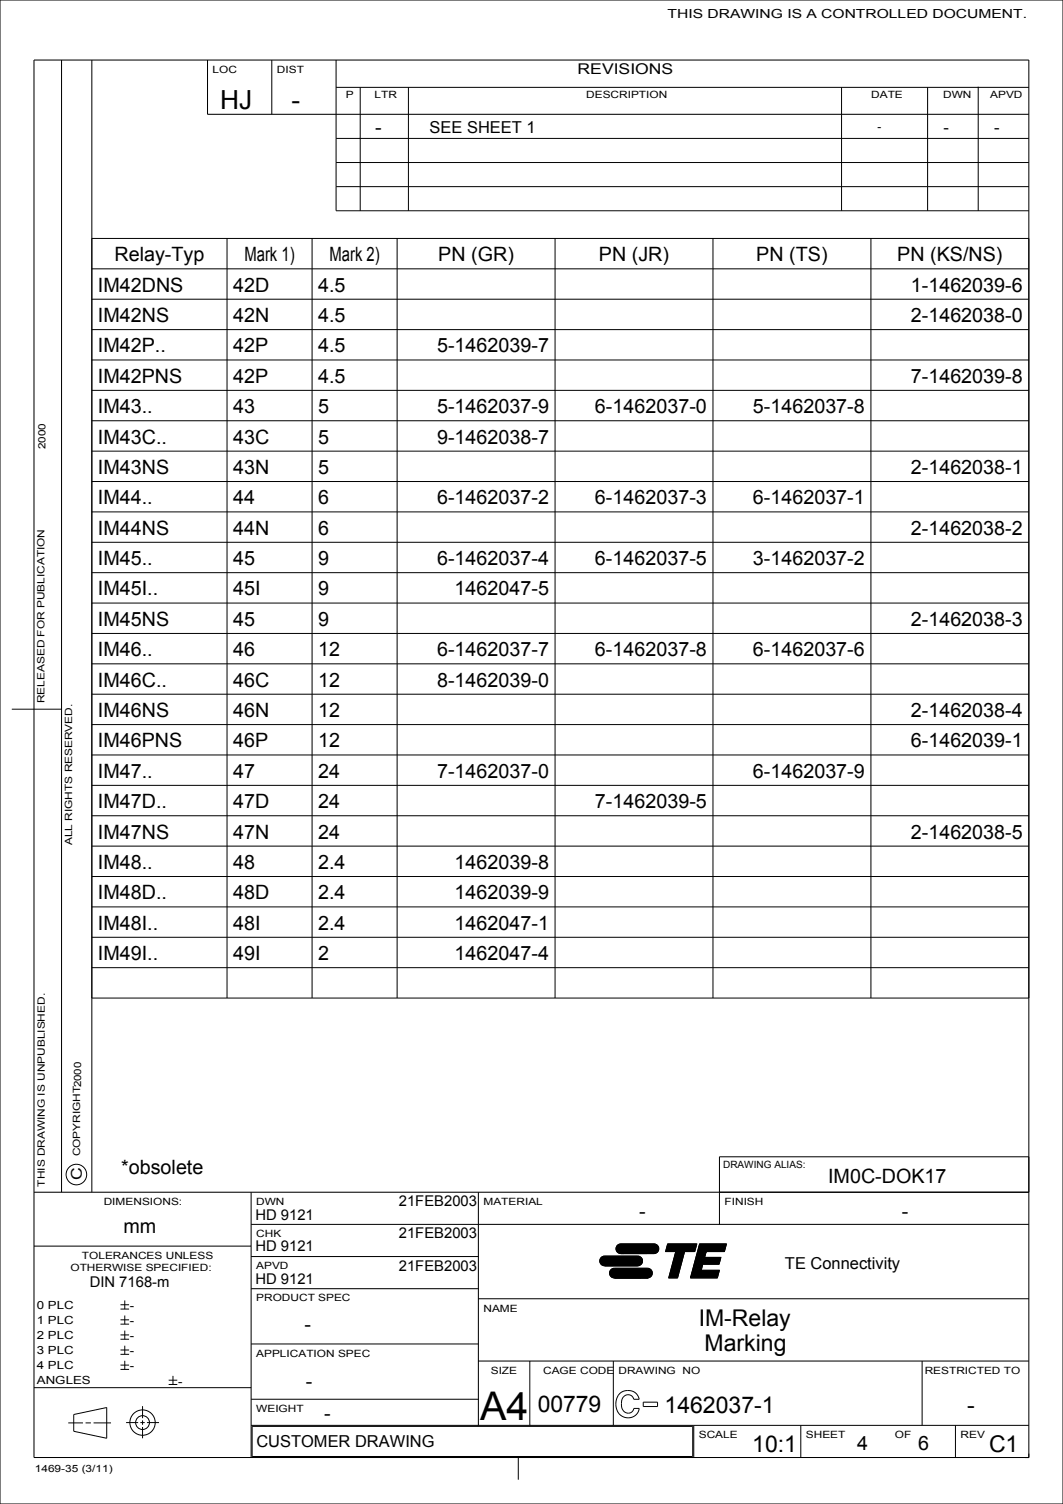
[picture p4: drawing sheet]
<svg xmlns="http://www.w3.org/2000/svg" width="210mm" height="297mm" viewBox="0 0 210 297" stroke-linecap="round" stroke-linejoin="round" font-family="sans-serif">
<g fill="none" stroke="#000" stroke-width=".2">
<path d="M0 0h210v297h-210zM6.7 11.9h196.6v275.9h-196.6zM12.2 11.9v223.5M18.1 11.9v223.5M41 11.9v10.7h162.3M53.7 11.9v10.7M66.4 11.9v29.7h136.9M66.4 17.3h136.9M71.2 17.3v24.3M80.7 17.3v24.3M166.3 17.3v24.3M183.3 17.3v24.3"/>
<path d="M193.3 17.1v24.5M66.4 27.3h136.9M66.4 32.1h136.9M66.4 36.9h136.9M12.2 140h-9.9M6.7 235.4h196.6M49.6 235.4v52.4M94.5 235.4v46.1M142.1 235.4v6.4M6.7 246.1h42.9M23.8 257.7h1.7M23.8 258.5h1.7"/>
<path d="M24.6 256.8l.1 1.7M24.6 259.8l.1 1.7M49.6 248.1h44.9M49.6 254.5h44.9M49.6 241.8h153.7M94.5 256.5h108.8M118.8 248.3l.6-.3h6.6a.95 .95 0 0 1 .9 .9 .95 .95 0 0 1-.8 1l-6.7 .1a.95 .95 0 0 1-.8-.6 .95 .95 0 0 1 .2-1.1zM119.4 250l6.7-.1zM120.7 250.7l.7-.2h6.5a.95 .95 0 0 1 1 .8 .95 .95 0 0 1-.9 1l-6.6 .1a.95 .95 0 0 1-.9-.6 .95 .95 0 0 1 .2-1.1zM121.4 252.4l6.6-.1zM122 245.9l.6-.3h6.6a.95 .95 0 0 1 .9 .9 .95 .95 0 0 1-.8 1h-6.7a.95 .95 0 0 1-.8-.5 .95 .95 0 0 1 .2-1.1zM122.6 247.5h6.7z"/>
<path d="M126.1 249.9l-6.7 .1a.95 .95 0 0 1-.9-1 .95 .95 0 0 1 .9-1h6.6a.95 .95 0 0 1 .9 1 .95 .95 0 0 1-.9 1M128 252.4h-6.6a.95 .95 0 0 1-1-1 .95 .95 0 0 1 1-.9h6.5a.95 .95 0 0 1 1 .9 .95 .95 0 0 1-1 1M129.3 247.5h-6.7a.95 .95 0 0 1-.9-.9 .95 .95 0 0 1 .9-1h6.6a.95 .95 0 0 1 .9 1 .95 .95 0 0 1-.9 .9M131.9 245.6h5.8l-.4 1.5h-2.1l-1.4 5.3h-1.7l1.4-5.3h-2zM138.2 245.6h5.3l-.4 1.5h-3.6l-3.1 5.3zM138.2 245.6h5.3l-.4 1.5h-3.6l-.3 1.2h3.2l-.3 1.3h-3.3l-.3 1.3h3.6l-.4 1.5h-5.3zM138.8 249.6l-.3 1.3h3.6l-.4 1.5h-5.3zM139.5 247.1l-.3 1.2h3.2l-.3 1.3h-3.3l-2.4 2.8zM6.7 274h42.9M23.8 269.6h1.7M23.8 266.6h1.7M23.8 263.6h1.7"/>
<path d="M23.8 260.6h1.7M23.8 270.4h1.7M23.8 267.4h1.7M23.8 264.5h1.7M23.8 261.5h1.7M24.6 262.8l.1 1.7M24.6 265.7l.1 1.7M24.6 268.7l.1 1.7M28.2 277.7v2.4M33.3 272.5h1.7M33.3 273.4h1.7M34.2 271.7v1.7"/>
<path d="M49.6 276.3h44.9M49.6 265.4h44.9M94.5 268.8h108.8M104.7 268.8v12.7M121.2 268.8v12.7M122.4 275.2l.9-.5 1.1-.1 .9 .3 .6 .6 .4 .8h-1.1l-.4-.7-.8-.2-.8 .5-.4 .8 .1 1.4 .3 .5 .5 .4 .5 .1 .4-.2 .4-.3 .2-.5h1.1l-.3 .9-.7 .6-.8 .3h-.9l-.8-.3-.6-.6-.4-.9-.1-1.1 .2-1zM127.1 276.9h2.8v.9h-2.8zM24.9 280.9h2.4M27.7 280.9h.9M28.2 280.5v.9M28.2 281.8v2.2M29 280.9h2.4"/>
<path d="M49.6 281.5h153.7M49.8 281.7h87.1v5.9h-87.1zM102.4 287.8v4.4M137.1 281.5v6.3M158.2 281.5v6.3M188.8 281.5v6.3"/>
<circle cx="15.1" cy="231.9" r="2.03"/>
<circle cx="28.2" cy="280.9" r="2.51"/>
<circle cx="28.2" cy="280.9" r="1.37"/>
</g>
<path d="M118.8 248.3l.6-.3h6.6a.95 .95 0 0 1 .9 .9 .95 .95 0 0 1-.8 1l-6.7 .1a.95 .95 0 0 1-.8-.6 .95 .95 0 0 1 .2-1.1zM120.7 250.7l.7-.2h6.5a.95 .95 0 0 1 1 .8 .95 .95 0 0 1-.9 1l-6.6 .1a.95 .95 0 0 1-.9-.6 .95 .95 0 0 1 .2-1.1zM122 245.9l.6-.3h6.6a.95 .95 0 0 1 .9 .9 .95 .95 0 0 1-.8 1h-6.7a.95 .95 0 0 1-.8-.5 .95 .95 0 0 1 .2-1.1zM131.9 245.6h5.8l-.4 1.5h-2.1l-1.4 5.3h-1.7l1.4-5.3h-2zM138.8 249.6l-.3 1.3h3.6l-.4 1.5h-5.3zM139.5 247.1l-.3 1.2h3.2l-.3 1.3h-3.3l-2.4 2.8zM138.2 245.6h5.3l-.4 1.5h-3.6l-3.1 5.3z" fill="#000"/>
<!-- layer: DRAFT_ENTITY -->
<path d="M182.2 268.8v12.7" fill="none" stroke="#000" stroke-width=".2"/>
<!-- layer: DWG_TABLE -->
<g fill="none" stroke="#000" stroke-width=".2">
<path d="M18.1 47.1h185.2v150h-185.2zM18.1 53.1h185.2M18.1 59.1h185.2M44.9 47.1v150M61.7 47.1v150M78.5 47.1v150M109.7 47.1v150M140.9 47.1v150M172.1 47.1v150M18.1 65.1h185.2M18.1 71.1h185.2M18.1 77.1h185.2"/>
<path d="M18.1 83.1h185.2M18.1 89.1h185.2M18.1 95.1h185.2M18.1 101.1h185.2M18.1 107.1h185.2M18.1 113.1h185.2M18.1 119.1h185.2M18.1 125.1h185.2M18.1 131.1h185.2M18.1 137.1h185.2M18.1 143.1h185.2M18.1 149.1h185.2"/>
<path d="M18.1 155.1h185.2M18.1 161.1h185.2M18.1 167.1h185.2M18.1 173.1h185.2M18.1 179.1h185.2M18.1 185.1h185.2M18.1 191.1h185.2"/>
</g>
<!-- layer: SYMBOL -->
<path d="M142.1 228.4h61.2v7h-61.2zM14.6 279.3l6.5-1.4v6.1l-6.5-1.4zM13.5 281h2.9M16.9 281h1.1M18.5 281h3.4" fill="none" stroke="#000" stroke-width=".2"/>
<text font-size="7.8" x="94.9" y="280.3">A4</text>
<g font-size="5.2">
<text x="43.5" y="21.6">HJ</text>
<text x="57.6" y="21.6">-</text>
</g>
<g font-size="4.6">
<text x="138" y="261.9">IM-Relay</text>
<text x="139.2" y="266.9">Marking</text>
<text x="131.3" y="279.1">1462037-1</text>
<text x="191" y="279.1">-</text>
<text x="148.6" y="286.7">10:1</text>
<text x="195.4" y="286.7">C1</text>
</g>
<text font-size="4.5" x="106.2" y="278.9">00779</text>
<g font-size="3.9">
<text x="74.1" y="26.4">-</text>
<text x="22.6" y="51.6">Relay-Typ</text>
<text x="48.3" y="51.6">Mark 1)</text>
<text x="65.1" y="51.6">Mark 2)</text>
<text x="86.6" y="51.6">PN (GR)</text>
<text x="118.3" y="51.6">PN (JR)</text>
<text x="149.4" y="51.6">PN (TS)</text>
<text x="177.3" y="51.6">PN (KS/NS)</text>
<text x="19.3" y="57.6">IM42DNS</text>
<text x="46.1" y="57.6">42D</text>
<text x="62.9" y="57.6">4.5</text>
<text x="179.9" y="57.6">1-1462039-6</text>
<text x="19.3" y="63.6">IM42NS</text>
<text x="46.1" y="63.6">42N</text>
<text x="62.9" y="63.6">4.5</text>
<text x="179.9" y="63.6">2-1462038-0</text>
<text x="19.3" y="69.6">IM42P..</text>
<text x="46.1" y="69.6">42P</text>
<text x="62.9" y="69.6">4.5</text>
<text x="86.3" y="69.6">5-1462039-7</text>
<text x="19.3" y="75.6">IM42PNS</text>
<text x="46.1" y="75.6">42P</text>
<text x="62.9" y="75.6">4.5</text>
<text x="179.9" y="75.6">7-1462039-8</text>
<text x="19.3" y="81.6">IM43..</text>
<text x="46.1" y="81.6">43</text>
<text x="62.9" y="81.6">5</text>
<text x="86.3" y="81.6">5-1462037-9</text>
<text x="117.5" y="81.6">6-1462037-0</text>
<text x="148.7" y="81.6">5-1462037-8</text>
<text x="19.3" y="87.6">IM43C..</text>
<text x="46.1" y="87.6">43C</text>
<text x="62.9" y="87.6">5</text>
<text x="86.3" y="87.6">9-1462038-7</text>
<text x="19.3" y="93.6">IM43NS</text>
<text x="46.1" y="93.6">43N</text>
<text x="62.9" y="93.6">5</text>
<text x="179.9" y="93.6">2-1462038-1</text>
<text x="19.3" y="99.6">IM44..</text>
<text x="46.1" y="99.6">44</text>
<text x="62.9" y="99.6">6</text>
<text x="86.3" y="99.6">6-1462037-2</text>
<text x="117.5" y="99.6">6-1462037-3</text>
<text x="148.7" y="99.6">6-1462037-1</text>
<text x="19.3" y="105.6">IM44NS</text>
<text x="46.1" y="105.6">44N</text>
<text x="62.9" y="105.6">6</text>
<text x="179.9" y="105.6">2-1462038-2</text>
<text x="19.3" y="111.6">IM45..</text>
<text x="46.1" y="111.6">45</text>
<text x="62.9" y="111.6">9</text>
<text x="86.3" y="111.6">6-1462037-4</text>
<text x="117.5" y="111.6">6-1462037-5</text>
<text x="148.7" y="111.6">3-1462037-2</text>
<text x="19.3" y="117.6">IM45I..</text>
<text x="46.1" y="117.6">45I</text>
<text x="62.9" y="117.6">9</text>
<text x="89.8" y="117.6">1462047-5</text>
<text x="19.3" y="123.6">IM45NS</text>
<text x="46.1" y="123.6">45</text>
<text x="62.9" y="123.6">9</text>
<text x="179.9" y="123.6">2-1462038-3</text>
<text x="19.3" y="129.6">IM46..</text>
<text x="46.1" y="129.6">46</text>
<text x="62.9" y="129.6">12</text>
<text x="86.3" y="129.6">6-1462037-7</text>
<text x="117.5" y="129.6">6-1462037-8</text>
<text x="148.7" y="129.6">6-1462037-6</text>
<text x="19.3" y="135.6">IM46C..</text>
<text x="46.1" y="135.6">46C</text>
<text x="62.9" y="135.6">12</text>
<text x="86.3" y="135.6">8-1462039-0</text>
<text x="19.3" y="141.6">IM46NS</text>
<text x="46.1" y="141.6">46N</text>
<text x="62.9" y="141.6">12</text>
<text x="179.9" y="141.6">2-1462038-4</text>
<text x="19.3" y="147.6">IM46PNS</text>
<text x="46.1" y="147.6">46P</text>
<text x="62.9" y="147.6">12</text>
<text x="179.9" y="147.6">6-1462039-1</text>
<text x="19.3" y="153.6">IM47..</text>
<text x="46.1" y="153.6">47</text>
<text x="62.9" y="153.6">24</text>
<text x="86.3" y="153.6">7-1462037-0</text>
<text x="148.7" y="153.6">6-1462037-9</text>
<text x="19.3" y="159.6">IM47D..</text>
<text x="46.1" y="159.6">47D</text>
<text x="62.9" y="159.6">24</text>
<text x="117.5" y="159.6">7-1462039-5</text>
<text x="19.3" y="165.6">IM47NS</text>
<text x="46.1" y="165.6">47N</text>
<text x="62.9" y="165.6">24</text>
<text x="179.9" y="165.6">2-1462038-5</text>
<text x="19.3" y="171.6">IM48..</text>
<text x="46.1" y="171.6">48</text>
<text x="62.9" y="171.6">2.4</text>
<text x="89.8" y="171.6">1462039-8</text>
<text x="19.3" y="177.6">IM48D..</text>
<text x="46.1" y="177.6">48D</text>
<text x="62.9" y="177.6">2.4</text>
<text x="89.8" y="177.6">1462039-9</text>
<text x="19.3" y="183.6">IM48I..</text>
<text x="46.1" y="183.6">48I</text>
<text x="62.9" y="183.6">2.4</text>
<text x="89.8" y="183.6">1462047-1</text>
<text x="19.3" y="189.6">IM49I..</text>
<text x="46.1" y="189.6">49I</text>
<text x="62.9" y="189.6">2</text>
<text x="89.8" y="189.6">1462047-4</text>
<text x="23.9" y="231.8">*obsolete</text>
<text x="163.6" y="233.6">IM0C-DOK17</text>
<text x="24.4" y="243.4">mm</text>
<text x="126.2" y="240.6">-</text>
<text x="178.1" y="240.6">-</text>
<text x="60.2" y="262.9">-</text>
<text x="60.4" y="274.1">-</text>
<text x="64" y="280.5">-</text>
<text x="169.3" y="286.4">4</text>
<text x="181.4" y="286.4">6</text>
</g>
<g font-size="3.3">
<text x="84.9" y="26.2">SEE SHEET 1</text>
<text x="186.4" y="26.2">-</text>
<text x="196.4" y="26.2">-</text>
<text x="155.1" y="250.6">TE Connectivity</text>
<text x="50.7" y="285.8">CUSTOMER DRAWING</text>
</g>
<g font-size="2.9">
<text x="114.1" y="14.6">REVISIONS</text>
<text x="16.2" y="232.9" transform="rotate(-90 16.2 232.9)">C</text>
<text x="78.8" y="238.2">21FEB2003</text>
<text x="50.5" y="240.9">HD 9121</text>
<text x="78.8" y="244.6">21FEB2003</text>
<text x="50.5" y="247.1">HD 9121</text>
<text x="78.8" y="250.9">21FEB2003</text>
<text x="17.7" y="254.1">DIN 7168-m</text>
<text x="50.5" y="253.5">HD 9121</text>
</g>
<g font-size="2.6">
<text x="173.3" y="25.9">-</text>
<text x="25.7" y="258.6">-</text>
<text x="25.7" y="261.6">-</text>
<text x="25.7" y="264.6">-</text>
<text x="25.7" y="267.5">-</text>
<text x="25.7" y="270.5">-</text>
<text x="35.2" y="273.7">-</text>
</g>
<text font-size="2.5" x="131.9" y="3.6">THIS DRAWING IS A CONTROLLED DOCUMENT.</text>
<g font-size="2.2">
<text x="7.3" y="261.5">1 PLC</text>
<text x="7.3" y="258.5">0 PLC</text>
<text x="7.3" y="264.5">2 PLC</text>
<text x="7.3" y="267.4">3 PLC</text>
<text x="7.3" y="270.4">4 PLC</text>
<text x="7.3" y="273.4">ANGLES</text>
</g>
<g font-size="2">
<text x="42" y="14.4">LOC</text>
<text x="54.7" y="14.4">DIST</text>
<text x="68.3" y="19.3">P</text>
<text x="74" y="19.3">LTR</text>
<text x="115.8" y="19.3">DESCRIPTION</text>
<text x="172.1" y="19.3">DATE</text>
<text x="186.3" y="19.3">DWN</text>
<text x="195.6" y="19.3">APVD</text>
<text x="9" y="88.8" transform="rotate(-90 9 88.8)">2000</text>
<text x="8.8" y="138.9" transform="rotate(-90 8.8 138.9)">RELEASED FOR PUBLICATION</text>
<text x="14.2" y="166.9" transform="rotate(-90 14.2 166.9)">ALL RIGHTS RESERVED.</text>
<text x="15.8" y="228.3" transform="rotate(-90 15.8 228.3)">COPYRIGHT2000</text>
<text x="142.9" y="230.7">DRAWING ALIAS:</text>
<text x="8.8" y="234.3" transform="rotate(-90 8.8 234.3)">THIS DRAWING IS UNPUBLISHED.</text>
<text x="20.5" y="238">DIMENSIONS:</text>
<text x="50.6" y="238">DWN</text>
<text x="95.5" y="238">MATERIAL</text>
<text x="143.1" y="238">FINISH</text>
<text x="50.6" y="244.3">CHK</text>
<text x="13.9" y="251">OTHERWISE SPECIFIED:</text>
<text x="16.2" y="248.6">TOLERANCES UNLESS</text>
<text x="50.6" y="250.7">APVD</text>
<text x="50.6" y="257">PRODUCT SPEC</text>
<text x="95.5" y="259">NAME</text>
<text x="50.6" y="267.9">APPLICATION SPEC</text>
<text x="97" y="271.3">SIZE</text>
<text x="107.3" y="271.3">CAGE CODE</text>
<text x="122.2" y="271.3">DRAWING NO</text>
<text x="182.7" y="271.3">RESTRICTED TO</text>
<text x="50.6" y="278.8">WEIGHT</text>
<text x="138.1" y="284">SCALE</text>
<text x="159.2" y="284">SHEET</text>
<text x="176.8" y="284">OF</text>
<text x="189.8" y="284">REV</text>
<text x="6.9" y="290.6">1469-35 (3/11)</text>
</g>
</svg>
